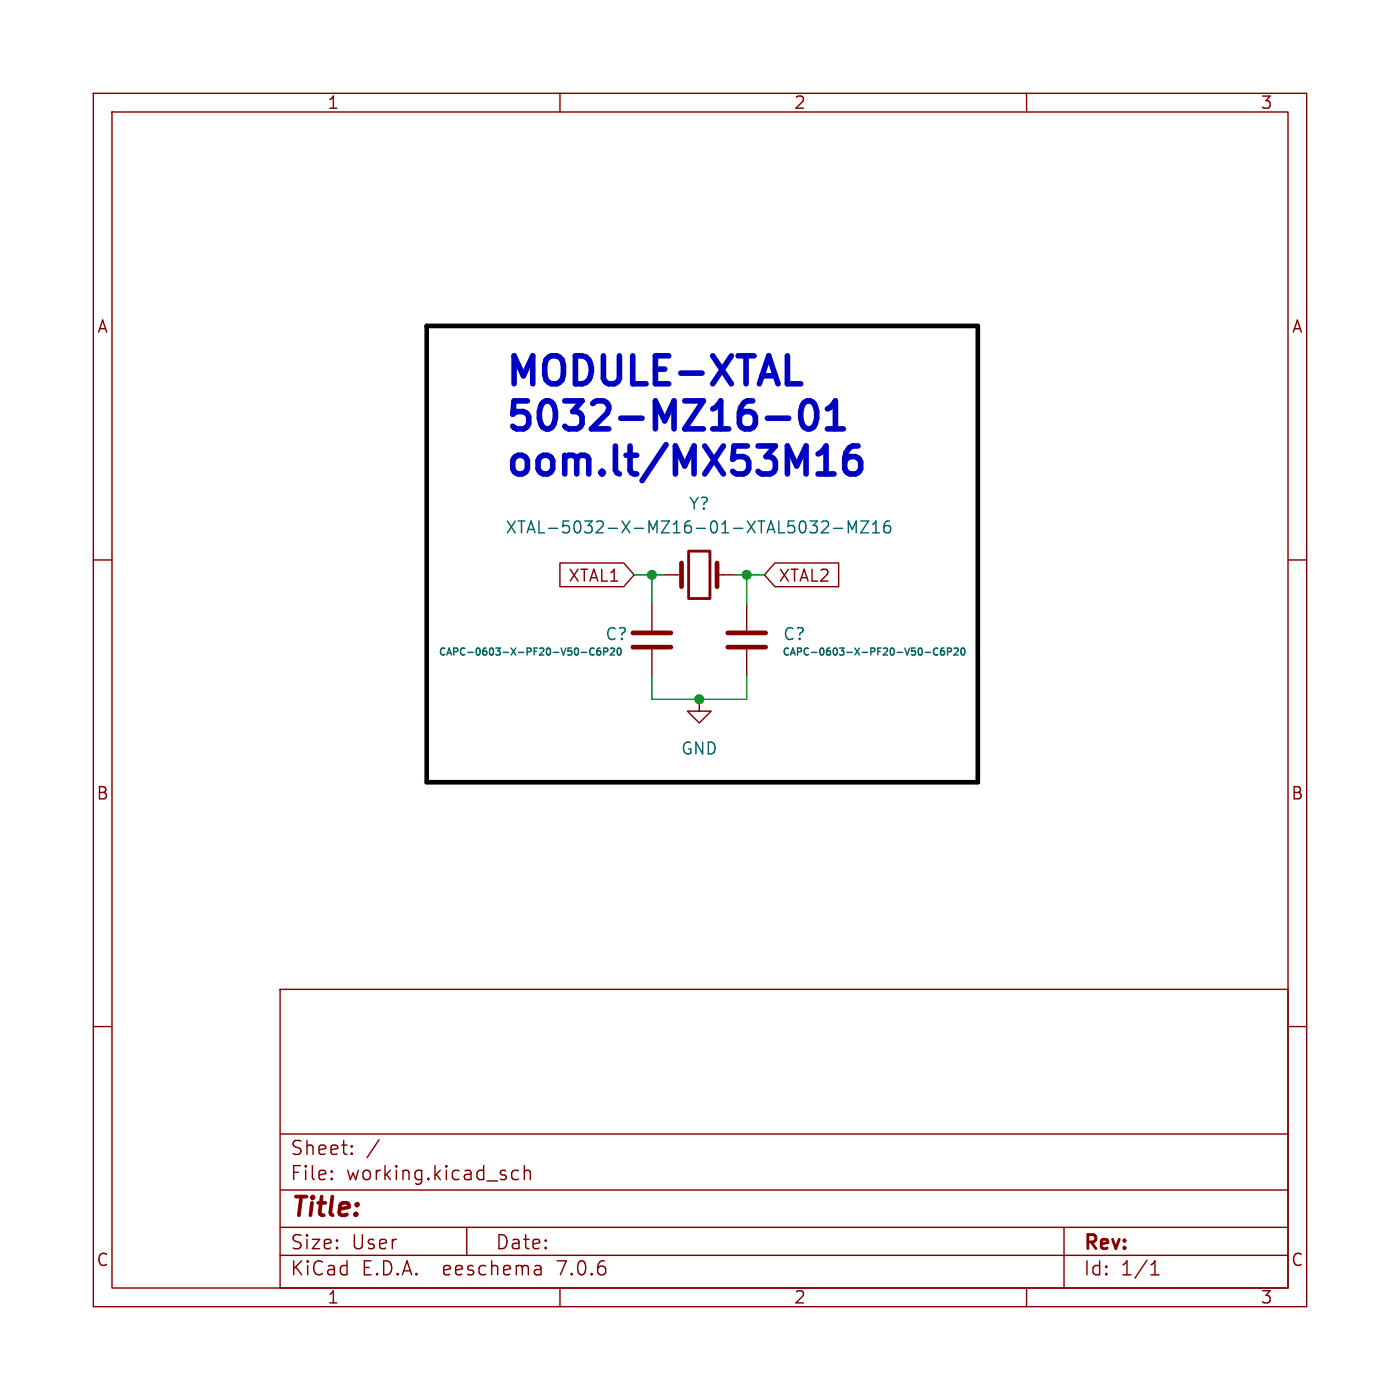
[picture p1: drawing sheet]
<svg xmlns="http://www.w3.org/2000/svg" width="150mm" height="150mm" viewBox="0 0 150 150" stroke-linecap="round" stroke-linejoin="round" font-family="sans-serif">
<g fill="none" stroke="#840000" stroke-width=".15">
<path d="M10 10h130v130h-130zM12 12h126v126h-126zM60 10v2M110 10v2M10 60h2M138 60h2M60 60.3h6.8l1.1 1.3-1.1 1.3h-6.8zM69.8 64.8v2.8M69.8 69.6v2.8M71.1 61.6h1.9M74.9 74.9v1.3h1.3l-1.3 1.3-1.2-1.3h1.2M76.8 61.6h1.9"/>
<path d="M80 64.8v2.8M80 69.6v2.8M83 60.3h6.9v2.6h-6.9l-1.1-1.3zM10 110h2M30 106h108v32h-108zM138 110h2M30 134.5h108M30 131.5h108M30 127.5h108M30 121.5h108M35.5 126.3h.1l-.1 .1M35.5 126.3v.1"/>
<path d="M35.5 125.5v.1M35.5 125.5h.1l-.1 .1M37.7 123.6h.1l-.1 .1M37.7 123.6h-.1l.1 .1M37.7 122.8v.1M37.7 123.6v.1M37.7 122.8h.1l-.1 .1M37.7 122.8h-.1l.1 .1M40.6 122.1l-1.3 2M50 131.5v3M55.5 125.5l-.4-.1-.3 .3v.4l.2 .2 .1 .1 .4-.1M56.2 125.5a.37 .37 0 0 1 .6 .1v.8"/>
<path d="M56.2 124.9v1.5M57.9 135.7l.1 .1v.8M58 136.5l-.2 .1M58 136h-.2M60 138v2M110 138v2M114 131.5v6.5M123.3 136.6h.9M123.3 135.5l.5-.4v1.5"/>
</g>
<path d="M67.8 69.3h4.1M67.8 67.8h4.1M73 60.3v2.6M76.8 60.3v2.6M78 69.3h4M78 67.8h4" fill="none" stroke="#840000" stroke-width=".51"/>
<g fill="none" stroke="#006464" stroke-width=".15">
<path d="M86.8 55.8h.8l-.5 .5a.34 .34 0 0 1 .5 .3v.3l-.2 .1-.4 .1M88.1 55.9l.1-.1 .5 .1a.34 .34 0 0 1 0 .5l-.7 .7h.8M89.3 56.6h1M90.9 57.1v-1.3l.4 .9 .4-.9v1.3M92.2 55.8h.9l-.9 1.3h.9M93.5 57.1h.7M93.5 56.2l.4-.4v1.3M95.3 55.8a.5 .5 0 0 0-.6 .6v.5l.1 .1 .4 .1 .2-.1v-.4l-.1-.2-.4-.1-.2 .3M62.3 69.9h.6M63.7 69.5a.33 .33 0 0 0-.5 .3 .33 .33 0 0 0 .5 .3M64.3 69.4l-.2 .1-.1 .1-.1 .4 .2 .2 .2-.1 .1-.2-.1-.1-.2-.1-.2 .2M64.7 69.4v.8"/>
<path d="M65 69.4l.1 .2v.2h-.4M65.5 69.4l-.1 .1M65.7 69.4l.1 .2v.2l-.4 .4h.4M66.3 69.4a.43 .43 0 0 0 .1 .8 .47 .47 0 0 0 0-.8M99.1 69.9h.6M100.5 69.5a.33 .33 0 0 0-.5 .3 .33 .33 0 0 0 .5 .3M101.1 69.4l-.2 .1-.1 .1v.4l.1 .2 .3-.1v-.2l-.1-.1-.2-.1-.1 .2M101.5 69.8h.4v-.3l-.4-.1v.8M102.2 69.5l.3-.1 .2 .3-.5 .5h.5M103.1 69.5v-.1a.4 .4 0 0 1 .3 .4 .4 .4 0 0 1-.3 .4 .5 .5 0 0 1 0-.7z"/>
</g>
<path d="M73.8 59.1h2.3v5h-2.3z" fill="none" stroke="#840000" stroke-width=".3"/>
<path d="M82.2 44.8h2.3M84.4 41.1h1.4M86.1 43.2a.72 .72 0 0 1 .7-.2 .72 .72 0 0 1 .6 .5 2.34 2.34 0 0 1-.3 2.3 .71 .71 0 0 1-1.2-.4 2.56 2.56 0 0 1 .2-2.2zM87.7 50.8h1.7M87.9 48.5l.6-.7v3M88.7 46h1.7M88.7 43.8l.2-.1 .6-.7v3M91.9 47.8a1.19 1.19 0 0 0-1.4 1.3v1.1l.3 .4 .3 .2h.6l.4-.3 .1-.3v-.7l-.3-.4-.2-.2h-.6l-.3 .2-.3 .4" fill="none" stroke="#0000c2" stroke-width=".6"/>
<path d="M45.7 34.9h59.1v48.9h-59.1z" fill="none" stroke="#000" stroke-width=".5"/>
<path d="M67.9 61.6h3.2M69.8 61.6v3.2M69.8 72.4v2.5h10.2v-2.5M78.7 61.6h3.2M80 61.6v3.2" fill="none" stroke="#009600" stroke-width=".15"/>
<g fill="#009600" stroke="#009600" stroke-width=".15">
<circle cx="69.8" cy="61.6" r=".46"/>
<circle cx="80" cy="61.6" r=".46"/>
<circle cx="74.9" cy="74.9" r=".46"/>
</g>
<g font-size="4.2" fill="#0000c2">
<text x="54" y="41.5">MODULE-XTAL</text>
<text x="54" y="46.4">5032-MZ16-01</text>
<text x="54" y="51.2">oom.lt/MX53M16</text>
</g>
<text font-size="2.8" fill="#840000" x="31" y="130.9">Title:</text>
<g font-size="2.1" fill="#840000">
<text x="31" y="124">Sheet:</text>
<text x="31" y="126.7">File:</text>
<text x="37.1" y="126.7">working.kicad_sch</text>
<text x="31" y="136.9">KiCad</text>
<text x="31" y="134.1">Size:</text>
<text x="37.7" y="134.1">User</text>
<text x="38.7" y="136.9">E.D.A.</text>
<text x="47.6" y="136.9">eeschema</text>
<text x="53" y="134.1">Date:</text>
<text x="60" y="136.9">7.0.6</text>
<text x="116" y="134.3">Rev:</text>
<text x="116" y="136.9">Id:</text>
<text x="120.1" y="136.9">1/1</text>
</g>
<g font-size="1.8" fill="#840000">
<text x="35" y="11.9">1</text>
<text x="85" y="11.9">2</text>
<text x="135" y="11.9">3</text>
<text x="10.3" y="35.9">A</text>
<text x="138.4" y="35.9">A</text>
<text x="60.8" y="62.5">XTAL1</text>
<text x="83.3" y="62.5">XTAL2</text>
<text x="10.3" y="85.9">B</text>
<text x="138.3" y="85.9">B</text>
<text x="10.3" y="135.9">C</text>
<text x="138.3" y="135.9">C</text>
<text x="35" y="139.9">1</text>
<text x="85" y="139.9">2</text>
<text x="135" y="139.9">3</text>
</g>
<g font-size="1.8" fill="#006464">
<text x="54.1" y="57.4">XTAL-5032-X-MZ16-01-XTAL5032-MZ16</text>
<text x="73.7" y="54.8">Y?</text>
<text x="64.8" y="68.8">C?</text>
<text x="83.8" y="68.8">C?</text>
<text x="72.9" y="81.1">GND</text>
</g>
<g font-size="1" fill="#006464">
<text x="46.9" y="70.5">CAPC-0603-X-PF20-V50-C6P20</text>
<text x="83.7" y="70.5">CAPC-0603-X-PF20-V50-C6P20</text>
</g>
</svg>
